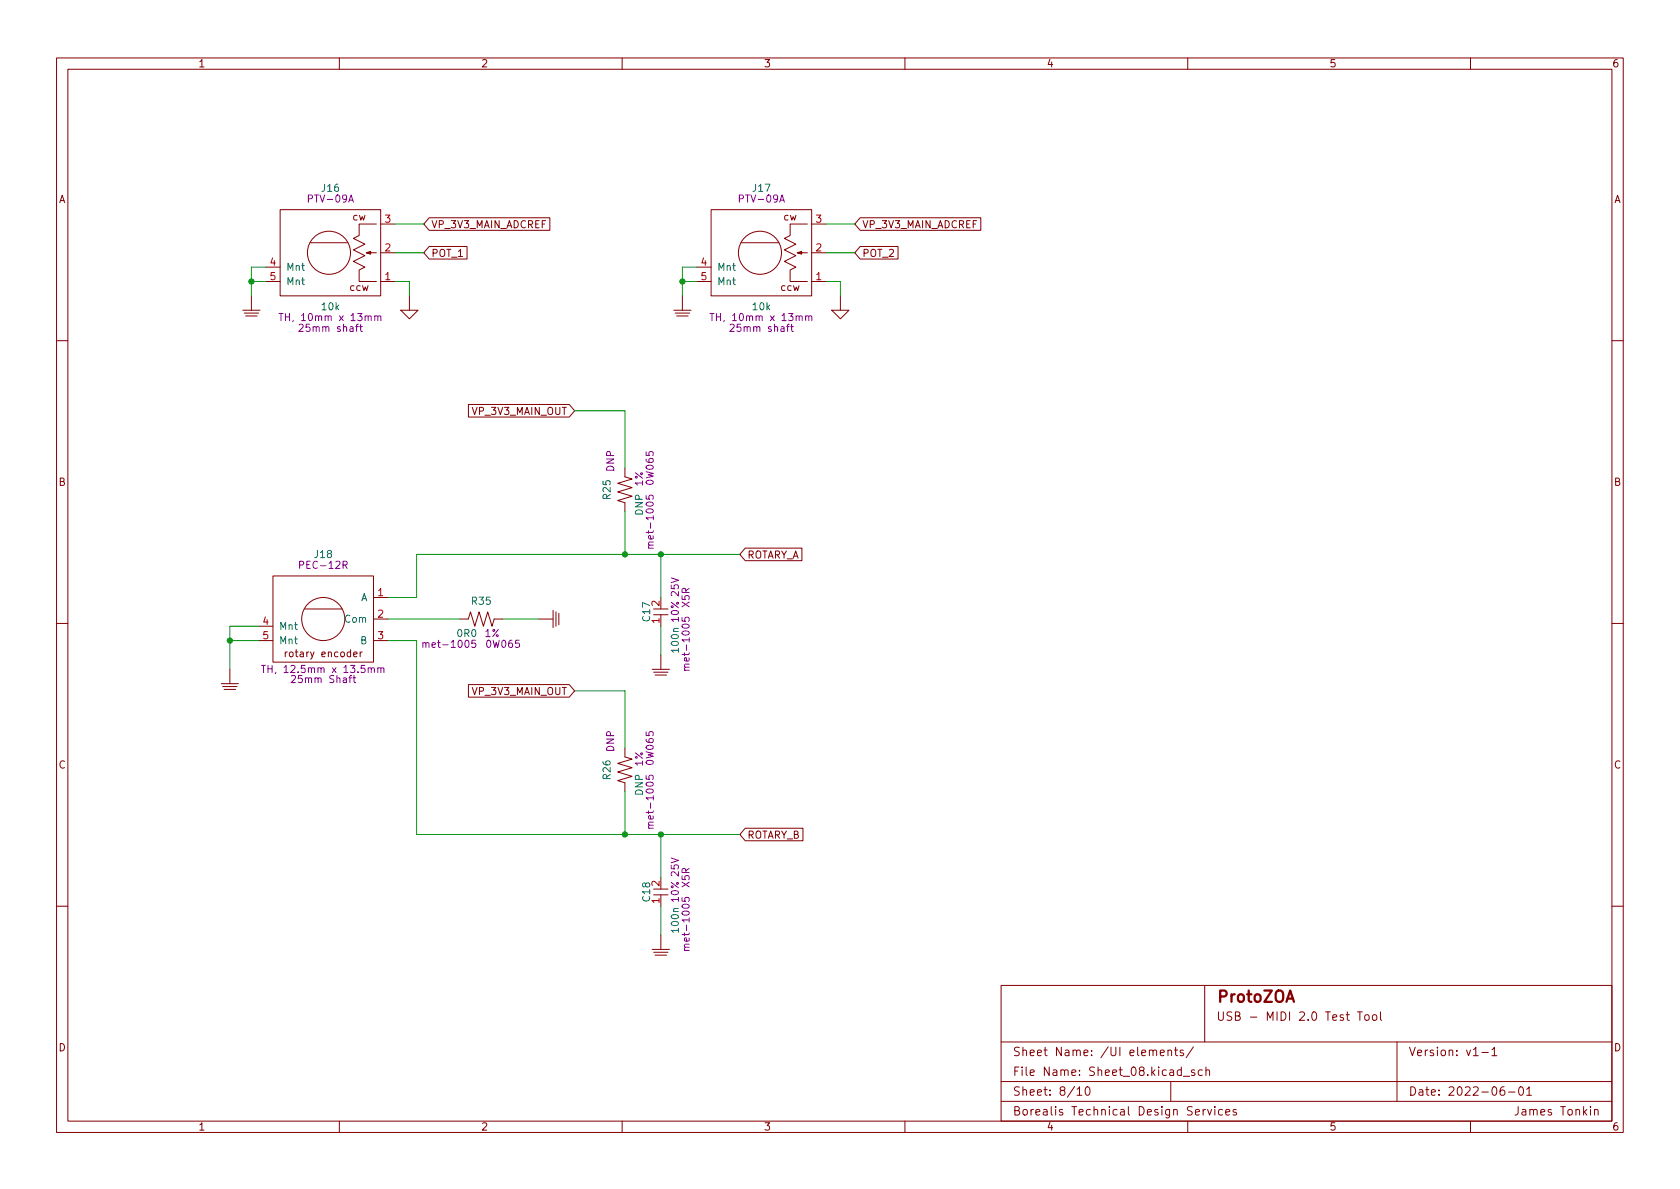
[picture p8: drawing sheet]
<svg xmlns="http://www.w3.org/2000/svg" width="297mm" height="210mm" viewBox="0 0 297 210" stroke-linecap="round" stroke-linejoin="round" font-family="sans-serif">
<g fill="none" stroke="#840000" stroke-width=".18">
<path d="M10 10.2h277v190.1h-277zM12 12.2h273v186.1h-273zM60 10.2v2M110 10.2v2M160 10.2v2M210 10.2v2M260 10.2v2M49.5 37.1h17.8v15.2h-17.8zM66.5 39.6h-3v2.1l-1 .5 2 1-2 1 2 1-2 1 2 1-1 .5v2.1h3M67.3 39.6h2.5M75.9 38.5h21.3v2.2h-21.3l-1-1.1zM125.7 37.1h17.8v15.2h-17.8z"/>
<path d="M142.7 39.6h-3v2.1l-1 .5 2 1-2 1 2 1-2 1 2 1-1 .5v2.1h3M143.5 39.6h2.5M152.1 38.5h21.3v2.2h-21.3l-1-1.1zM42.9 54.9h3.1M43.2 55.4h2.5M43.4 55.9h2.1M44.4 52.3v2.6M47 49.8h2.5M47 47.2h2.5M54.9 42.9h6.6M64.8 44.7l.7 .3v-.6l-.7 .3h1.7M67.3 49.8h2.5"/>
<path d="M67.3 44.7h2.5M70.9 54.9h3l-1.5 1.5zM72.4 52.3v2.6M75.9 43.6h6.7v2.2h-6.7l-1-1.1zM119.1 54.9h3.1M119.4 55.4h2.5M119.6 55.9h2.1M120.6 52.3v2.6M123.2 49.8h2.5M123.2 47.2h2.5M131.1 42.9h6.6M141 44.7l.7 .3v-.6l-.7 .3h1.7"/>
<path d="M143.5 49.8h2.5M143.5 44.7h2.5M147.1 54.9h3l-1.5 1.5zM148.6 52.3v2.6M152.1 43.6h6.7v2.2h-6.7l-1-1.1zM10 60.2h2M82.8 71.5h17.8l1 1.1-1 1.1h-17.8zM285 60.2h2M110.5 82.8v1.5l1.3 .4-2.6 .8 2.6 .7-2.6 .8 2.6 .8-2.6 .7 1.3 .4v1.5M131.8 96.9h10v2.2h-10l-1-1.1zM10 110.2h2M40.6 118.4v2.5"/>
<path d="M45.7 113.3h2.6M45.7 110.7h2.6M48.3 101.8h17.7v15.3h-17.7zM50.4 115.3v.8M50.8 115.3l-.4 .2M53.8 107.7h6.7M62.5 115.7l.6-.1v-.2l-.4-.1-.2 .2 .1 .6h.5M63.7 115.3v.8M64 115.3l-.3 .2M66 105.7h2.6M66 109.5h2.6M66 113.3h2.6"/>
<path d="M81.3 109.5h1.5l.4-1.3 .7 2.5 .8-2.5 .8 2.5 .7-2.5 .8 2.5 .4-1.2h1.5M95.2 109.5h2.6M97.8 107.9v3.1M98.3 108.2v2.5M98.8 108.5v2M115.3 118.4h3.1M115.6 107.7h2.5M115.6 118.9h2.5M115.6 108.7h2.5M115.8 119.4h2.1M116.8 108.7v2M116.8 115.8v2.6"/>
<path d="M285 110.2h2M39.1 120.9h3.1M39.4 121.4h2.5M39.6 121.9h2.1M82.8 121.1h17.8l1 1.1-1 1.1h-17.8zM110.5 132.3v1.6l1.3 .3-2.6 .8 2.6 .8-2.6 .7 2.6 .8-2.6 .7 1.3 .4v1.5M115.6 158.2h2.5M115.6 157.2h2.5M116.8 158.2v2.1M131.8 146.5h10.2v2.2h-10.2l-1-1.1zM10 160.2h2M115.3 167.9h3.1"/>
<path d="M115.6 168.4h2.5M115.8 168.9h2.1M116.8 165.3v2.6M177 174.3h108v24h-108zM213 174.3v10M240 178.9h.9M240.4 178.9v1.5M241.4 179.5l.4-.1 .3 .3v.4l-.3 .3h-.4l-.1-.3v-.4zM242.7 179.6l.2-.2 .5 .2v.5l-.1 .3h-.4l-.2-.1zM244.1 178.9v1.3l.2 .2M285 160.2h2M60 198.3v2"/>
<path d="M110 198.3v2M160 198.3v2M177 194.8h108M177 191.3h108M177 184.3h108M190.4 192.6l.5-.4v1.5M190.4 193.7h.9M192.1 192.3l.1-.1a.81 .81 0 0 1 .6 .6 .81 .81 0 0 1-.3 .8l-.1 .1a.81 .81 0 0 1-.6-.6 .81 .81 0 0 1 .3-.8zM205.1 186.2l.8-.2-.1-.2-.4-.1-.3 .2 .1 .7h.6M206.5 185.8l.2-.1 .4 .1v.9M206.5 185.7v1M207 191.3v3.5"/>
<path d="M207.6 185.7h.6M207.9 185.2v1.3l.3 .2M209.2 185.8l-.3-.1-.3 .2 .1 .2 .5 .2v.3h-.6M209.2 190.3h1.2M210 198.3v2M211 185.1l-1.3 1.9M211.2 189.3l-.3-.1-.3 .2 .1 .2 .5 .2v.3h-.6M212.6 189.3l-.5-.1-.2 .3v.4l.1 .2h.6M212.7 196.2v1M213.1 196.2l-.2 .1-.2 .2M213.2 189.3l.2-.1 .4 .1 .1 .9M213.2 188.7v1.5"/>
<path d="M213.5 196.2l.4 1 .3-1M214.8 195.7v.1M214.8 196.2v1M216.1 196.3l-.4-.1-.3 .3v.4l.2 .2h.5M216.7 196.7l.7-.2v-.2l-.5-.1-.2 .2 .1 .7h.6M218.6 196.3l-.4-.1-.2 .2 .1 .2 .5 .2v.3h-.6M247 184.3v10.5M260 198.3v2M262 186.1h1.1M263.8 185.6l.4-.4v1.5M263.8 186.7h.9M265.9 192.2a.59 .59 0 0 0-.7 .6v.6l.2 .2 .4 .1 .2-.2 .1-.5-.2-.2h-.4l-.3 .2"/>
<path d="M266.7 193.1h1.2M268.4 195.7v1.1a.48 .48 0 0 1-.5 .4M268.7 192.3l.2-.1a.8 .8 0 0 1 .5 .7 .8 .8 0 0 1-.5 .8 .99 .99 0 0 1-.2-1.4zM269.9 192.6l.5-.4v1.5M269.9 193.7h.9"/>
<circle cx="58.2" cy="44.7" r="3.8"/>
<circle cx="134.4" cy="44.7" r="3.8"/>
<circle cx="57.1" cy="109.5" r="3.8"/>
</g>
<g fill="none" stroke="#840084" stroke-width=".18">
<path d="M49.3 55.4h.7M49.7 55.4v1.3M52.9 57.5l.5-.2 .2 .4-.8 .9h.8M62.9 57.8h.4M63.3 57.3l-.3 .2v1.1M63.6 57.8h.5M63.8 57.3v1.1l.3 .2M66.3 56l.1-.1h.3l.1 .8M66.3 55.9v.8M66.8 56l.2-.1h.3v.8M125.5 55.4h.7M125.9 55.4v1.3"/>
<path d="M129.1 57.5l.5-.2 .2 .4-.8 .9h.8M139.1 57.8h.4M139.5 57.3l-.3 .2v1.1M139.8 57.8h.5M140 57.3v1.1l.3 .2M142.5 56l.1-.1h.3l.1 .8M142.5 55.9v.8M143 56l.2-.1h.3v.8M114.2 87.6v.6l.6 .1-.1-.2 .1-.4 .2-.1h.4l.1 .2-.1 .5M114.7 96.9h.8M115.5 96.4l-.8 .1v.3l.1 .1M46.2 117.7h.8"/>
<path d="M46.6 117.7v1.2M51.5 119.6l.5-.2 .3 .4-.8 .9h.8M62.6 119.4v1.1l.3 .2M66.8 118.2l.2-.1h.3v.8M66.8 118.1v.8M67.3 118.3l.2-.2h.3l.1 .8M74.8 113.8l.1-.2 .3 .1 .1 .8M74.8 113.6v.9M84.1 113.2h-.6l-.1 .6 .2-.1 .4 .1 .1 .1v.5l-.2 .1-.5-.1M120.6 109.2v.6l.6 .1-.1-.2v-.4l.2-.1h.4l.2 .2-.2 .5M121 118.5h.9M121.9 118h-.8l-.1 .3 .1 .2"/>
<path d="M114.2 137.2v.6h.6l-.1-.2 .1-.4 .2-.1 .4 .1 .1 .1-.1 .5M114.7 146.5h.8M115.5 145.9l-.8 .1v.3l.1 .2M120.6 158.7v.6l.6 .1-.1-.2v-.4l.2-.1h.4l.2 .2-.2 .5M121 168.1h.9M121.9 167.5l-.8 .1-.1 .3 .1 .2"/>
</g>
<g fill="none" stroke="#009600" stroke-width=".18">
<path d="M69.8 39.6h5.1M146 39.6h5.1M44.4 49.8h2.6M47 47.2h-2.6v5.1M69.8 44.7h5.1M69.8 49.8h2.6v2.5M120.6 49.8h2.6M123.2 47.2h-2.6v5.1M146 44.7h5.1M146 49.8h2.6v2.5M101.6 72.6h8.9v10.2M110.5 90.4v7.6"/>
<path d="M116.8 98v7.7M130.8 98h-57.1v7.7h-5.1M40.6 113.3h5.1M45.7 110.7h-5.1v7.7M68.6 109.5h12.7M68.6 113.3h5.1v34.3h57.1M88.9 109.5h6.3M116.8 110.7v5.1M101.6 122.2h8.9v10.1M110.5 139.9v7.7M116.8 147.6v7.6M116.8 160.3v5"/>
</g>
<g fill="#009600" stroke="#009600" stroke-width=".18">
<circle cx="116.8" cy="147.6" r=".46"/>
<circle cx="116.8" cy="98" r=".46"/>
<circle cx="110.5" cy="98" r=".46"/>
<circle cx="110.5" cy="147.6" r=".46"/>
<circle cx="40.6" cy="113.3" r=".46"/>
<circle cx="120.6" cy="49.8" r=".46"/>
<circle cx="44.4" cy="49.8" r=".46"/>
</g>
<text font-size="2.8" fill="#840000" x="215" y="177.3">ProtoZOA</text>
<g font-size="2.1" fill="#840000">
<text x="215" y="180.5">USB - MIDI 2.0 Test Tool</text>
<text x="179" y="190.3">File Name: Sheet_08.kicad_sch</text>
<text x="179" y="186.8">Sheet Name: /UI elements/</text>
<text x="249" y="186.8">Version: v1-1</text>
<text x="179" y="193.8">Sheet: 8/10</text>
<text x="179" y="197.3">Borealis Technical Design Services</text>
<text x="249" y="193.8">Date: 2022-06-01</text>
<text x="269.1" y="197.3">James Tonkin</text>
</g>
<g font-size="1.8" fill="#840000">
<text x="35" y="11.9">1</text>
<text x="85" y="11.9">2</text>
<text x="135" y="11.9">3</text>
<text x="185" y="11.9">4</text>
<text x="235" y="11.9">5</text>
<text x="285" y="11.9">6</text>
<text x="10.3" y="35.9">A</text>
<text x="285.3" y="35.9">A</text>
<text x="62.3" y="39">cw</text>
<text x="76.2" y="40.3">VP_3V3_MAIN_ADCREF</text>
<text x="138.5" y="39">cw</text>
<text x="152.4" y="40.3">VP_3V3_MAIN_ADCREF</text>
<text x="76.2" y="45.4">POT_1</text>
<text x="152.4" y="45.4">POT_2</text>
<text x="61.8" y="51.4">ccw</text>
<text x="138" y="51.4">ccw</text>
<text x="83.6" y="73.4">VP_3V3_MAIN_OUT</text>
<text x="10.3" y="85.9">B</text>
<text x="285.3" y="85.9">B</text>
<text x="132.1" y="98.8">ROTARY_A</text>
<text x="51" y="116.2">rotary encoder</text>
<text x="83.6" y="122.9">VP_3V3_MAIN_OUT</text>
<text x="10.3" y="135.9">C</text>
<text x="285.3" y="135.9">C</text>
<text x="132.1" y="148.3">ROTARY_B</text>
<text x="10.3" y="185.9">D</text>
<text x="285.3" y="185.9">D</text>
<text x="35" y="199.9">1</text>
<text x="85" y="199.9">2</text>
<text x="135" y="199.9">3</text>
<text x="185" y="199.9">4</text>
<text x="235" y="199.9">5</text>
<text x="285" y="199.9">6</text>
</g>
<g font-size="1.8" fill="#840084">
<text x="54.8" y="35.8">PTV-09A</text>
<text x="131" y="35.8">PTV-09A</text>
<text x="50.7" y="56.8">TH, 10mm x 13mm</text>
<text x="53.5" y="58.7">25mm shaft</text>
<text x="126.9" y="56.8">TH, 10mm x 13mm</text>
<text x="129.7" y="58.7">25mm shaft</text>
<text x="108.6" y="83.4" transform="rotate(-90 108.6 83.4)">DNP</text>
<text x="113.7" y="86" transform="rotate(-90 113.7 86)">1%</text>
<text x="115.6" y="85.6" transform="rotate(-90 115.6 85.6)">0W065</text>
<text x="53.4" y="100.6">PEC-12R</text>
<text x="115.6" y="96.1" transform="rotate(-90 115.6 96.1)">met-1005</text>
<text x="121.9" y="107.4" transform="rotate(-90 121.9 107.4)">X5R</text>
<text x="85.7" y="112.6">1%</text>
<text x="120" y="110" transform="rotate(-90 120 110)">10% 25V</text>
<text x="47.9" y="119">TH, 12.5mm x 13.5mm</text>
<text x="75.6" y="114.5">met-1005</text>
<text x="86.1" y="114.5">0W065</text>
<text x="121.9" y="117.7" transform="rotate(-90 121.9 117.7)">met-1005</text>
<text x="52.1" y="120.8">25mm Shaft</text>
<text x="108.6" y="132.9" transform="rotate(-90 108.6 132.9)">DNP</text>
<text x="113.7" y="135.5" transform="rotate(-90 113.7 135.5)">1%</text>
<text x="115.6" y="135.1" transform="rotate(-90 115.6 135.1)">0W065</text>
<text x="115.6" y="145.6" transform="rotate(-90 115.6 145.6)">met-1005</text>
<text x="120" y="159.5" transform="rotate(-90 120 159.5)">10% 25V</text>
<text x="121.9" y="156.9" transform="rotate(-90 121.9 156.9)">X5R</text>
<text x="121.9" y="167.2" transform="rotate(-90 121.9 167.2)">met-1005</text>
</g>
<g font-size="1.8" fill="#006464">
<text x="56.9" y="33.9">J16</text>
<text x="133.1" y="33.9">J17</text>
<text x="50.5" y="47.9">Mnt</text>
<text x="126.7" y="47.9">Mnt</text>
<text x="50.5" y="50.4">Mnt</text>
<text x="126.7" y="50.4">Mnt</text>
<text x="56.9" y="54.9">10k</text>
<text x="133.1" y="54.9">10k</text>
<text x="107.9" y="88.2" transform="rotate(-90 107.9 88.2)">R25</text>
<text x="113.7" y="91.1" transform="rotate(-90 113.7 91.1)">DNP</text>
<text x="55.7" y="98.7">J18</text>
<text x="63.7" y="106.3">A</text>
<text x="83.5" y="106.9">R35</text>
<text x="49.3" y="111.4">Mnt</text>
<text x="49.3" y="113.9">Mnt</text>
<text x="61.1" y="110.1">Com</text>
<text x="63.7" y="113.9">B</text>
<text x="80.9" y="112.6">0R0</text>
<text x="114.9" y="109.8" transform="rotate(-90 114.9 109.8)">C17</text>
<text x="120" y="115.2" transform="rotate(-90 120 115.2)">100n</text>
<text x="107.9" y="137.8" transform="rotate(-90 107.9 137.8)">R26</text>
<text x="113.7" y="140.7" transform="rotate(-90 113.7 140.7)">DNP</text>
<text x="114.9" y="159.4" transform="rotate(-90 114.9 159.4)">C18</text>
<text x="120" y="164.8" transform="rotate(-90 120 164.8)">100n</text>
</g>
<g font-size="1.8" fill="#a90000">
<text x="68.1" y="39.4">3</text>
<text x="144.3" y="39.4">3</text>
<text x="47.8" y="47">4</text>
<text x="68.1" y="44.4">2</text>
<text x="124" y="47">4</text>
<text x="144.3" y="44.4">2</text>
<text x="47.8" y="49.5">5</text>
<text x="68.1" y="49.5">1</text>
<text x="124" y="49.5">5</text>
<text x="144.3" y="49.5">1</text>
<text x="66.8" y="105.4">1</text>
<text x="116.6" y="107.2" transform="rotate(-90 116.6 107.2)">2</text>
<text x="46.5" y="110.5">4</text>
<text x="46.5" y="113">5</text>
<text x="66.8" y="109.2">2</text>
<text x="66.8" y="113">3</text>
<text x="116.6" y="110.2" transform="rotate(-90 116.6 110.2)">1</text>
<text x="116.6" y="159.7" transform="rotate(-90 116.6 159.7)">1</text>
<text x="116.6" y="156.7" transform="rotate(-90 116.6 156.7)">2</text>
</g>
</svg>
